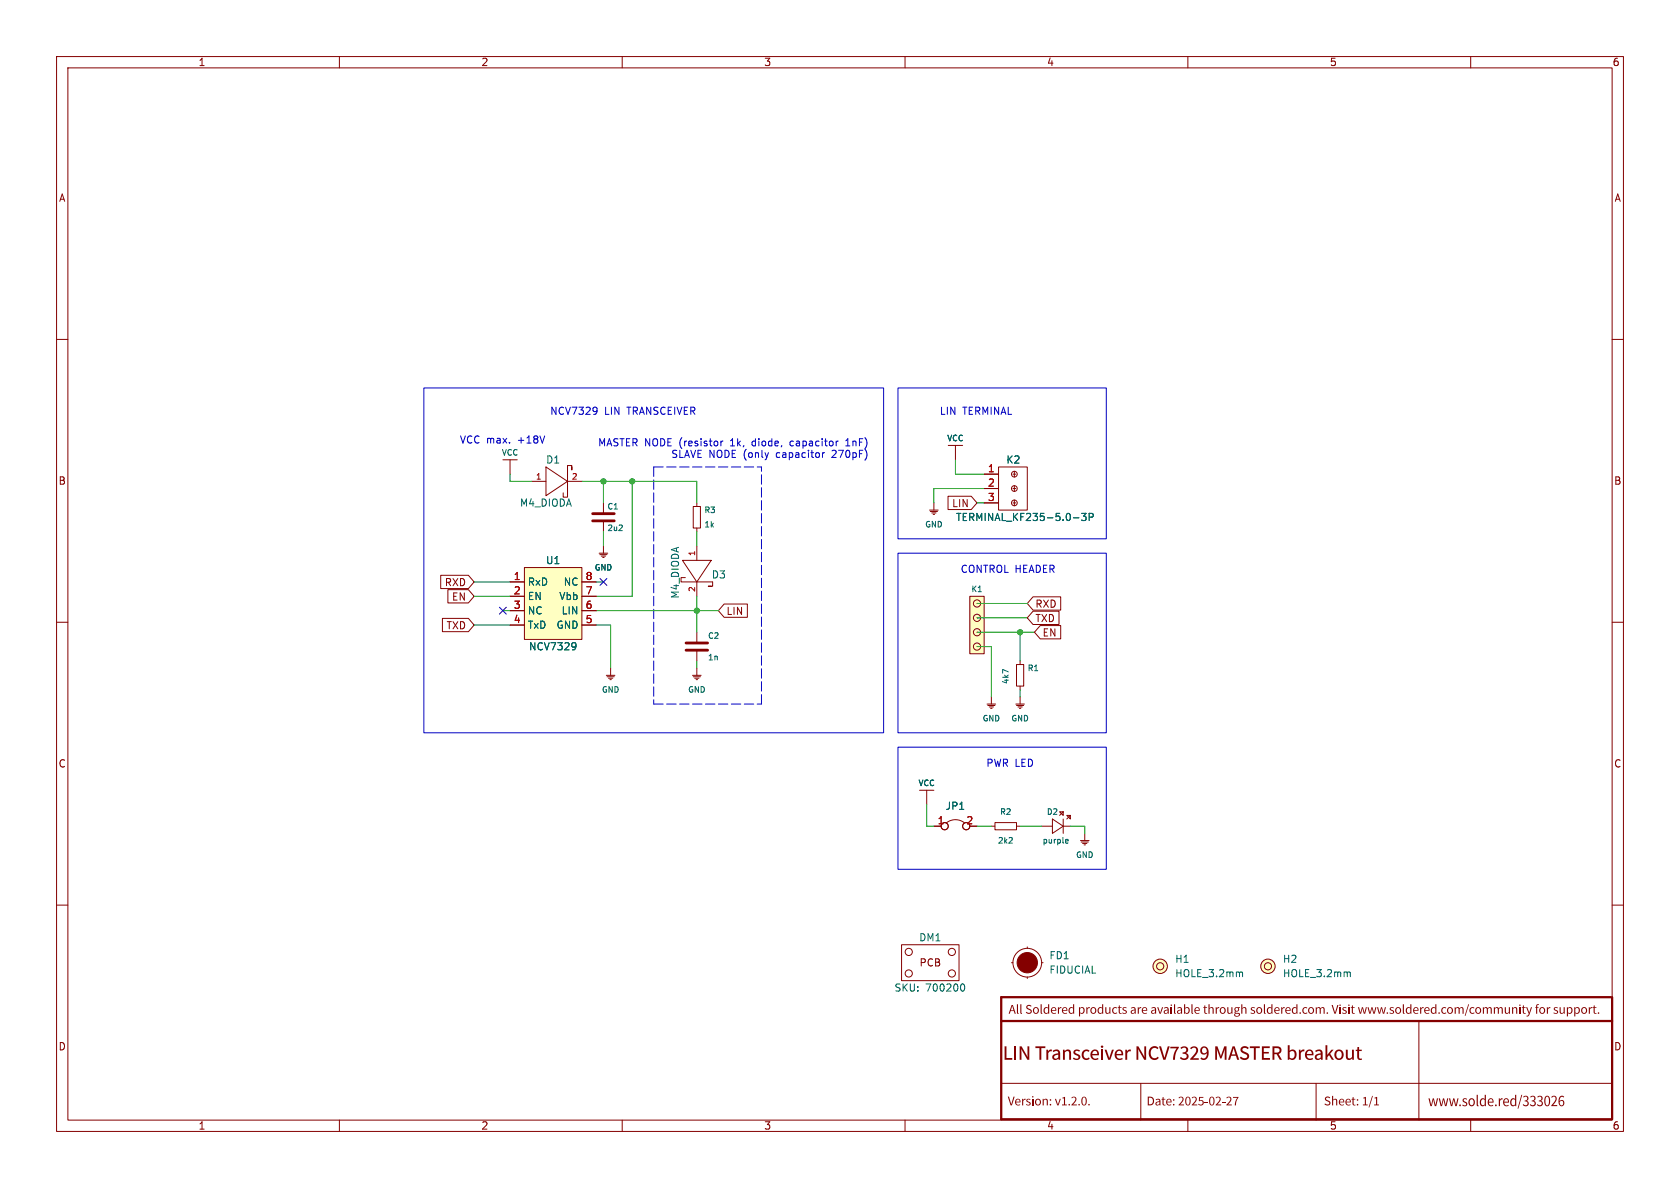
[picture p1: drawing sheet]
<svg xmlns="http://www.w3.org/2000/svg" width="297mm" height="210mm" viewBox="0 0 297 210" stroke-linecap="round" stroke-linejoin="round" font-family="sans-serif">
<g fill="none" stroke="#840000" stroke-width=".18">
<path d="M10 10h277v190h-277zM12 12h273v186h-273zM60 10v2M110 10v2M160 10v2M210 10v2M260 10v2M10 60h2M285 60h2M10 110h2M285 110h2M10 160h2"/>
<path d="M285 160h2M60 198v2M110 198v2M160 198v2M177 191.5h108M210 198v2M260 198v2"/>
</g>
<path d="M234.3 184.8h.4l-.1 1.7 .8-.9h.4l-.6 .7 .6 1h-.3l-.5-.8-.3 .4v.4h-.4z" fill="#840000"/>
<path d="M284.8 176.3h-107.8v21.6h107.9M285 176.3v21.6M177 180.5h108" fill="none" stroke="#840000" stroke-width=".4"/>
<g fill="none" stroke="#840000" stroke-width=".18">
<path d="M167.6 78.7h2.6M168.9 78.7v2.6M94 85.1h2.5M96.5 82.6l3.8 2.5-3.8 2.5zM100.3 85.1h2.6M101.1 82.6v.5v-.8h-.8v5.6h-.7v-.8M122.6 89.5h1.2v3.8h-1.2zM123.2 88.9v.6M123.2 93.4v.6M122.4 119.4h1.6M122.6 119.6h1.2M122.8 119.9h.8"/>
<path d="M123.2 111.8v1.9M123.2 114.9v1.9M123.2 118.1v1.3M123.1 120.1h.2M162.6 139.7h2.5M163.8 139.7v2.5M174.5 124.5h1.5M174.6 124.7h1.3M174.9 125h.7M175.1 125.2h.3M175.3 123.2v1.3M179.6 124.5h1.5"/>
<path d="M179.7 124.7h1.3M180 125h.7M180.2 125.2h.3M180.3 123.2v1.3M165.1 146.1h1.3M170.5 145.5a2.55 2.55 0 0 0-3.2 0M171.4 146.1h1.3M175.3 146.1h.6M175.9 145.4h3.8v1.3h-3.8zM179.7 146.1h.6M159.4 167h10.1v6.4h-10.1zM201.7 191.5v6.5"/>
<path d="M232.7 191.5v6.5M250.8 180.5v17.5"/>
<circle cx="167" cy="146" r=".63"/>
<circle cx="170.8" cy="146" r=".63"/>
<circle cx="160.7" cy="172.1" r=".63"/>
<circle cx="160.7" cy="168.3" r=".63"/>
<circle cx="168.3" cy="172.1" r=".63"/>
<circle cx="168.3" cy="168.3" r=".63"/>
</g>
<path d="M121.3 114.9h3.8M121.3 113.7h3.8" fill="none" stroke="#840000" stroke-width=".5"/>
<path d="M170 174l.1-.1a.68 .68 0 0 1 .5 .7 .68 .68 0 0 1-.5 .6l-.1-.1" fill="none" stroke="#006464" stroke-width=".18"/>
<path d="M171.4 105.4h2.6v10.2h-2.6z" fill="#ffffc2"/>
<g fill="none" stroke="#840000" stroke-width=".18">
<path d="M88.9 81.3h2.5M90.2 81.3v2.5M120.6 99.1h5.1l-2.5 3.8zM123.2 96.5v2.6M164.3 90.2h1.6M164.5 90.4h1.2M164.7 90.7h.8M165 90.9h.2M165.1 88.9v1.3M174 88.9h2.5M174 86.4h2.5M174 83.8h2.5"/>
<path d="M176.5 82.6h5.1v7.6h-5.1zM179.1 88.9h.5M179.1 86.4h.5M179.1 83.8h.5M179.3 83.3v1M179.3 85.9v1M179.3 88.4v1M121.2 102.1h-.8v.8h5.6v.7h-.8h.5M123.2 102.9v2.5M171.4 105.4h2.6v10.2h-2.6zM172.7 114.3h.1M172.7 111.8h.1"/>
<path d="M172.7 109.2h.1M172.7 106.7h.1M179.7 117.5h1.3v3.8h-1.3zM180.3 116.8v.7M180.3 121.3v.6M184.1 146.1h2M186.1 144.8l1.9 1.3-1.9 1.2zM187.3 143.5h.7v.6zM188 143.5l-.7 .6M188 144.8v2.5M188 146.1h1.2M188.6 144.1h.6v.7z"/>
<path d="M189.2 144.1l-.6 .7M191 148.6h1.5M191.1 148.8h1.3M191.4 149.1h.8M191.6 149.4h.3M191.8 147.3v1.3M178.8 170.2h.3M181.6 167.4v.2M181.6 172.7v.3M184.1 170.2h.3"/>
<circle cx="179.3" cy="88.9" r=".51"/>
<circle cx="179.3" cy="86.4" r=".51"/>
<circle cx="179.3" cy="83.8" r=".51"/>
<circle cx="172.7" cy="111.8" r=".63"/>
<circle cx="172.7" cy="109.2" r=".63"/>
<circle cx="172.7" cy="106.7" r=".63"/>
<circle cx="172.7" cy="114.3" r=".63"/>
<circle cx="181.6" cy="170.2" r="2.54"/>
<circle cx="205.1" cy="170.8" r=".63"/>
<circle cx="205.1" cy="170.8" r="1.27"/>
<circle cx="224.2" cy="170.8" r=".63"/>
<circle cx="224.2" cy="170.8" r="1.27"/>
</g>
<circle cx="181.6" cy="170.2" r="1.8" fill="#840000" stroke="#840000" stroke-width=".18"/>
<g fill="#ffffc2" stroke="#ffffc2" stroke-width=".18">
<circle cx="205.1" cy="170.8" r="1.27"/>
<circle cx="224.2" cy="170.8" r="1.27"/>
</g>
<path d="M189.8 91.5h.9M191.2 90.7h.8l-.4 .5 .3 .2v.5l-.1 .1-.6-.1M192.5 91.4h.7l.1-.2-.1-.3-.7-.2v1.3M178.3 118.8l-1-.5v.7M188.4 149h.4M188.4 148.4h.3l.2 .2-.5 .1M219.3 171.8l.4 .2v.7M238.4 171.8l.3 .2v.7" fill="none" stroke="#006464" stroke-width=".18"/>
<path d="M92.7 100.3h10.2v12.7h-10.2z" fill="#ffffc2"/>
<g fill="none" stroke="#840000" stroke-width=".18">
<path d="M105.9 97.8h1.5M106 98h1.3M106.3 98.3h.8M106.6 98.6h.2M106.7 88.9v1.9M106.7 92.1v1.9M106.7 96.5v1.3M167.6 87.7h4.1l1 1.2-1 1.2h-4.1zM174 83.8h2.5M174 86.4h2.5M174 88.9h2.5M77.9 101.7h4.9l1 1.2-1 1.1h-4.9z"/>
<path d="M78.2 109.3h4.6l1 1.2-1 1.2h-4.6zM79.2 104.2h3.6l1 1.2-1 1.2h-3.6zM90.2 102.9h2.5M90.2 105.4h2.5M90.2 108h2.5M90.2 110.5h2.5M92.7 100.3h10.2v12.7h-10.2zM102.9 102.9h2.5M102.9 105.4h2.5M102.9 108h2.5M102.9 110.5h2.5M107.2 119.4h1.5"/>
<path d="M107.3 119.6h1.3M107.6 119.9h.7M107.9 118.1v1.3M128 106.8h4.1v2.3h-4.1l-1-1.1zM182.6 108h4.6v2.4h-4.6l-1-1.2zM182.6 105.5h4.9v2.4h-4.9l-1-1.2zM183.9 110.6h3.6v2.3h-3.6l-1-1.1zM107.8 120.1h.3M165.1 146.1h1.3M171.4 146.1h1.3"/>
<circle cx="167" cy="146" r=".63"/>
<circle cx="170.8" cy="146" r=".63"/>
</g>
<path d="M109.4 93.8h.6M110 92.9v.3M189.8 91.5h.9M191.2 90.7h.8l-.4 .5 .3 .2v.5l-.1 .1-.6-.1M192.5 91.4h.7l.1-.2-.1-.3-.7-.2v1.3M101.6 113.6l.2 .1a1.07 1.07 0 0 1-.2 1.1M101.8 114.2l-.2 .2" fill="none" stroke="#006464" stroke-width=".18"/>
<path d="M104.8 92.1h3.8M104.8 90.8h3.8" fill="none" stroke="#840000" stroke-width=".5"/>
<g fill="none" stroke="#0000c2" stroke-width=".18">
<path d="M74.9 68.6h81.3v60.9h-81.3zM105.3 72l.2 .1a1.07 1.07 0 0 1-.1 1M105.6 72.5l-.3 .3M127.4 78v.8M127.8 78l-.4 .2M139.9 78l-.2 .2v.4l.2 .2M148.1 78h.1M149.5 78.8h.7M149.5 77.9l.4-.3v1.2M158.7 68.6h36.9v26.7h-36.9zM145.4 80v.9M145.8 80l-.4 .3"/>
<path d="M158.7 97.8h36.9v31.7h-36.9zM158.7 132.1h36.9v21.6h-36.9z"/>
</g>
<path d="M115.6 82.6h19M115.6 82.6v41.9M115.6 124.5h19M134.6 124.5v-41.9" fill="none" stroke="#0000c2" stroke-width=".18" stroke-dasharray="1.7 .6"/>
<g fill="none" stroke="#009600" stroke-width=".18">
<path d="M90.2 83.8v1.3h3.8M102.9 85.1h20.3v3.8M106.7 85.1v3.8M106.7 94v2.5M111.8 85.1v20.3h-6.4M123.2 94v2.5M168.9 81.3v2.5h5.1M172.7 88.9h1.3M174 86.4h-8.9v2.5M83.8 102.9h6.4M83.8 110.5h6.4M83.8 105.4h6.4"/>
<path d="M88.9 108h1.3M105.4 102.9h1.3M105.4 110.5h2.5v7.6M105.4 108h21.6M123.2 105.4v6.4M123.2 116.8v1.3M172.7 114.3h2.6v8.9M172.7 106.7h8.9M172.7 109.2h8.9M172.7 111.8h10.2M180.3 111.8v5M180.3 121.9v1.3"/>
<path d="M163.8 142.2v3.9h1.3M172.7 146.1h2.6M180.3 146.1h3.8M189.2 146.1h2.6v1.2"/>
</g>
<path d="M88.3 107.3l1.2 1.3M89.5 107.3l-1.2 1.3M106.1 102.3l1.2 1.2M107.3 102.3l-1.2 1.2" fill="none" stroke="#000084" stroke-width=".18"/>
<g fill="#009600" stroke="#009600" stroke-width=".18">
<circle cx="106.7" cy="85.1" r=".46"/>
<circle cx="111.8" cy="85.1" r=".46"/>
<circle cx="123.2" cy="108" r=".46"/>
<circle cx="180.3" cy="111.8" r=".46"/>
</g>
<g font-size="3.5" fill="#840000">
<text x="177.3" y="188.6">LINTransceiver</text>
<text x="200.6" y="188.6">NCV7329MASTER</text>
<text x="227.4" y="188.6">breakout</text>
</g>
<text font-size="2.8" fill="#840000" x="252.5" y="196.5">www.solde.red/333026</text>
<g font-size="2.3" fill="#840000">
<text x="178.3" y="180">AllSolderedproductsareavailablethrough soldered.com.Visitwww.soldered.com/communityfor support.</text>
<text x="178.2" y="196.2">Version:v1.2.0.</text>
<text x="202.7" y="196.2">Date:2025-02-27</text>
<text x="234" y="196.2">Sheet:1/1</text>
</g>
<g font-size="1.8" fill="#840000">
<text x="35" y="11.9">1</text>
<text x="85" y="11.9">2</text>
<text x="135" y="11.9">3</text>
<text x="185" y="11.9">4</text>
<text x="235" y="11.9">5</text>
<text x="285" y="11.9">6</text>
<text x="10.3" y="35.9">A</text>
<text x="285.3" y="35.9">A</text>
<text x="10.3" y="85.9">B</text>
<text x="168.2" y="89.9">LIN</text>
<text x="285.3" y="85.9">B</text>
<text x="78.5" y="103.8">RXD</text>
<text x="79.8" y="106.4">EN</text>
<text x="182.9" y="107.6">RXD</text>
<text x="78.8" y="111.4">TXD</text>
<text x="128.3" y="108.9">LIN</text>
<text x="182.9" y="110.2">TXD</text>
<text x="184.2" y="112.7">EN</text>
<text x="10.3" y="135.9">C</text>
<text x="285.3" y="135.9">C</text>
<text x="162.4" y="171.1">PCB</text>
<text x="10.3" y="185.9">D</text>
<text x="285.3" y="185.9">D</text>
<text x="35" y="199.9">1</text>
<text x="85" y="199.9">2</text>
<text x="135" y="199.9">3</text>
<text x="185" y="199.9">4</text>
<text x="235" y="199.9">5</text>
<text x="285" y="199.9">6</text>
</g>
<g font-size="1.8" fill="#0000c2">
<text x="97.2" y="73.4">NCV7329</text>
<text x="106.9" y="73.4">LIN</text>
<text x="111" y="73.4">TRANSCEIVER</text>
<text x="166" y="73.4">LIN</text>
<text x="170.2" y="73.4">TERMINAL</text>
<text x="81.2" y="78.5">VCC max.</text>
<text x="91.6" y="78.5">+18V</text>
<text x="105.6" y="79">MASTER NODE (resistor</text>
<text x="118.6" y="81">SLAVE NODE (only</text>
<text x="129.4" y="79">1k,</text>
<text x="133.4" y="79">diode,</text>
<text x="137.5" y="81">capacitor</text>
<text x="140.3" y="79">capacitor</text>
<text x="147.6" y="81">270pF)</text>
<text x="150.4" y="79">1nF)</text>
<text x="169.7" y="101.4">CONTROL HEADER</text>
<text x="174.3" y="135.6">PWR LED</text>
</g>
<g font-size="1.8" fill="#006464">
<text x="96.4" y="82.1">D1</text>
<text x="177.8" y="82.1">K2</text>
<text x="91.8" y="89.8">M4_DIODA</text>
<text x="168.9" y="92.3">TERMINAL_KF235-5.0-3P</text>
<text x="96.4" y="99.9">U1</text>
<text x="93.2" y="103.7">RxD</text>
<text x="93.2" y="106.3">EN</text>
<text x="98.8" y="106.3">Vbb</text>
<text x="99.6" y="103.7">NC</text>
<text x="120.2" y="105.9" transform="rotate(-90 120.2 105.9)">M4_DIODA</text>
<text x="125.7" y="102.5">D3</text>
<text x="93.2" y="108.8">NC</text>
<text x="93.2" y="111.4">TxD</text>
<text x="98.3" y="111.4">GND</text>
<text x="99.2" y="108.8">LIN</text>
<text x="93.4" y="115.2">NCV7329</text>
<text x="167.1" y="143.4">JP1</text>
<text x="162.4" y="166.6">DM1</text>
<text x="185.4" y="169.8">FD1</text>
<text x="185.4" y="172.3">FIDUCIAL</text>
<text x="207.7" y="172.9">HOLE_3.2mm</text>
<text x="207.7" y="170.4">H1</text>
<text x="226.7" y="172.9">HOLE_3.2mm</text>
<text x="226.7" y="170.4">H2</text>
<text x="158" y="175.5">SKU:</text>
<text x="163.6" y="175.5">700200</text>
</g>
<g font-size="1.8" fill="#a90000">
<text x="174.6" y="83.6">1</text>
<text x="174.6" y="86.1">2</text>
<text x="174.6" y="88.6">3</text>
<text x="90.7" y="102.6">1</text>
<text x="90.7" y="105.2">2</text>
<text x="90.7" y="107.7">3</text>
<text x="103.4" y="107.7">6</text>
<text x="103.4" y="105.2">7</text>
<text x="103.4" y="102.6">8</text>
<text x="90.7" y="110.2">4</text>
<text x="103.4" y="110.2">5</text>
<text x="165.7" y="145.8">1</text>
<text x="170.7" y="145.8">2</text>
</g>
<g font-size="1.4" fill="#006464">
<text x="88.6" y="80.7">VCC</text>
<text x="167.4" y="78.2">VCC</text>
<text x="107.3" y="90.3">C1</text>
<text x="107.3" y="94.1">2u2</text>
<text x="124.4" y="90.9">R3</text>
<text x="124.4" y="93.4">1k</text>
<text x="163.4" y="93.4">GND</text>
<text x="105" y="101.1">GND</text>
<text x="171.6" y="104.9">K1</text>
<text x="125.1" y="113.1">C2</text>
<text x="125.1" y="116.9">1n</text>
<text x="181.6" y="118.8">R1</text>
<text x="106.3" y="122.6">GND</text>
<text x="121.5" y="122.6">GND</text>
<text x="178.5" y="121" transform="rotate(-90 178.5 121)">4k7</text>
<text x="173.6" y="127.7">GND</text>
<text x="178.7" y="127.7">GND</text>
<text x="162.3" y="139.2">VCC</text>
<text x="176.3" y="149.3">2k2</text>
<text x="176.7" y="144.2">R2</text>
<text x="184.2" y="149.3">purple</text>
<text x="185" y="144.2">D2</text>
<text x="190.1" y="151.9">GND</text>
</g>
<g font-size="1.4" fill="#a90000">
<text x="94.6" y="84.8">1</text>
<text x="101" y="84.8">2</text>
<text x="122.9" y="98.4" transform="rotate(-90 122.9 98.4)">1</text>
<text x="122.9" y="104.7" transform="rotate(-90 122.9 104.7)">2</text>
</g>
</svg>
